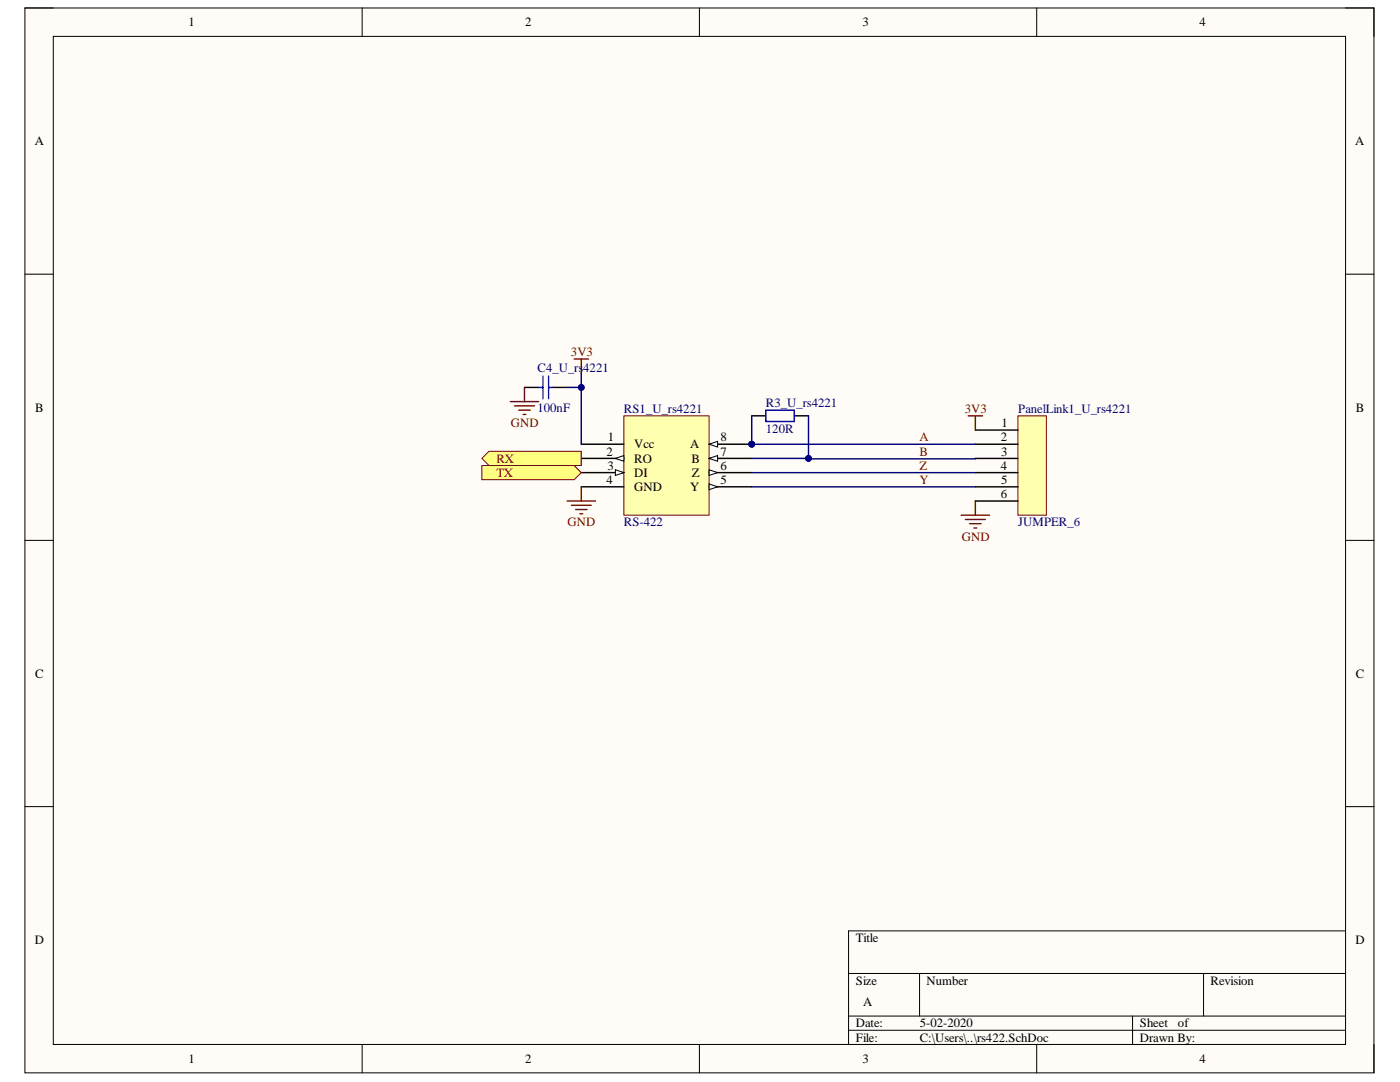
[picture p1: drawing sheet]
<svg xmlns="http://www.w3.org/2000/svg" width="279mm" height="216mm" viewBox="0 0 279 216" stroke-linecap="round" stroke-linejoin="round" font-family="sans-serif">
<path d="M5 1.6h269.2v212.5h-269.2z" fill-rule="evenodd" fill="#fffcf8"/>
<path d="M5 1.6h269.2v212.5h-269.2z" fill="none" stroke="#000" stroke-width=".2"/>
<path d="M10.6 7.3h257.9v201.1h-257.9z" fill-rule="evenodd" fill="#fffcf8"/>
<g fill="none" stroke="#000" stroke-width=".2">
<path d="M5 1.6h5.6M10.6 7.3h257.9v201.1h-257.9zM72.3 1.6v5.7M139.6 1.6v5.7M206.9 1.6v5.7M268.5 1.6h5.7v5.7M5 54.7h5.6M268.5 54.7h5.7M5 107.8h5.6M268.5 107.8h5.7M5 161h5.6M268.5 161h5.7"/>
<path d="M169.3 194.2h99.2M183.5 194.2v8.5M240.2 194.2v8.5M268.5 185.7h-99.2v22.7M72.3 208.4v5.7M139.6 208.4v5.7M169.3 202.7h99.2M169.3 205.6h99.2M206.9 208.4v5.7M226 202.7v5.7M274.2 208.4v5.7"/>
</g>
<path d="M203.2 83h5.6v19.8h-5.6z" fill-rule="evenodd" fill="#ffffb0"/>
<path d="M203.2 83h5.6v19.8h-5.6z" fill="none" stroke="#800000" stroke-width=".2"/>
<path d="M194.7 85.8h8.5M194.7 88.6h8.5M194.7 91.5h8.5M194.7 94.3h8.5M194.7 97.1h8.5M194.7 100h8.5" fill="none" stroke="#000" stroke-width=".29"/>
<path d="M193.2 83h2.9M194.7 83v2.8M194.7 100v2.8M191.8 102.8h5.7M192.7 103.7h3.9M193.5 104.5h2.3M194.4 105.4h.5" fill="none" stroke="#800000" stroke-width=".29"/>
<circle cx="150" cy="88.6" r=".57" fill="#000080"/>
<circle cx="150" cy="88.6" r=".57" fill="none" stroke="#000080" stroke-width=".2"/>
<path d="M124.5 83h17v19.8h-17z" fill-rule="evenodd" fill="#ffffb0"/>
<path d="M124.5 83h17v19.8h-17z" fill="none" stroke="#800000" stroke-width=".2"/>
<path d="M141.5 91.5h8.5" fill="none" stroke="#000" stroke-width=".29"/>
<path d="M141.5 91.5l1.7-.6v1.1z" fill="#f8fcff"/>
<path d="M141.5 91.5l1.7-.6v1.1z" fill="none" stroke="#000" stroke-width=".2"/>
<path d="M116 88.6h8.5M116 91.5h8.5" fill="none" stroke="#000" stroke-width=".29"/>
<path d="M122.8 91.5l1.7-.6v1.1z" fill="#f8fcff"/>
<path d="M122.8 91.5l1.7-.6v1.1z" fill="none" stroke="#000" stroke-width=".2"/>
<path d="M116 94.3h8.5" fill="none" stroke="#000" stroke-width=".29"/>
<path d="M122.8 93.7l1.7 .6-1.7 .6z" fill="#f8fcff"/>
<path d="M122.8 93.7l1.7 .6-1.7 .6z" fill="none" stroke="#000" stroke-width=".2"/>
<path d="M116 97.1h8.5M141.5 97.1h8.5" fill="none" stroke="#000" stroke-width=".29"/>
<path d="M141.5 96.6l1.7 .5-1.7 .6z" fill="#f8fcff"/>
<path d="M141.5 96.6l1.7 .5-1.7 .6z" fill="none" stroke="#000" stroke-width=".2"/>
<path d="M141.5 94.3h8.5" fill="none" stroke="#000" stroke-width=".29"/>
<path d="M141.5 93.7l1.7 .6-1.7 .6z" fill="#f8fcff"/>
<path d="M141.5 93.7l1.7 .6-1.7 .6z" fill="none" stroke="#000" stroke-width=".2"/>
<path d="M141.5 88.6h8.5" fill="none" stroke="#000" stroke-width=".29"/>
<path d="M141.5 88.6l1.7-.5v1.1z" fill="#f8fcff"/>
<path d="M141.5 88.6l1.7-.5v1.1z" fill="none" stroke="#000" stroke-width=".2"/>
<circle cx="150" cy="88.6" r=".57" fill="#000080"/>
<circle cx="150" cy="88.6" r=".57" fill="none" stroke="#000080" stroke-width=".2"/>
<path d="M113.2 100h5.6M116 97.1v2.9M114 100.8h4M114.9 101.7h2.2M115.7 102.5h.6" fill="none" stroke="#800000" stroke-width=".29"/>
<path d="M150 83h2.9M158.5 83h2.9" fill="none" stroke="#000" stroke-width=".29"/>
<path d="M152.9 81.8h5.6v2.3h-5.6z" fill="none" stroke="#00f" stroke-width=".29"/>
<path d="M96.2 91.5l1.4-1.4h18.4v2.8h-18.4z" fill-rule="evenodd" fill="#ffff80"/>
<path d="M96.2 91.5l1.4-1.4h18.4v2.8h-18.4z" fill="none" stroke="#800000" stroke-width=".2"/>
<path d="M96.2 92.9h18.4l1.4 1.4-1.4 1.4h-18.4z" fill-rule="evenodd" fill="#ffff80"/>
<path d="M96.2 92.9h18.4l1.4 1.4-1.4 1.4h-18.4z" fill="none" stroke="#800000" stroke-width=".2"/>
<path d="M104.7 77.3v2.8M114.6 71.6h2.8M116 71.6v2.9M101.8 80.1h5.7M102.7 81h4M103.5 81.8h2.3M104.4 82.7h.6" fill="none" stroke="#800000" stroke-width=".29"/>
<path d="M104.7 77.3h2.8M110.3 77.3h2.9" fill="none" stroke="#000" stroke-width=".29"/>
<path d="M107.5 77.3h.9M108.4 75v4.6M109.5 75v4.6M109.5 77.3h.8" fill="none" stroke="#00f" stroke-width=".29"/>
<path d="M161.4 91.5h33.3" fill="none" stroke="#000080" stroke-width=".29"/>
<circle cx="161.4" cy="91.5" r=".57" fill="#000080"/>
<circle cx="161.4" cy="91.5" r=".57" fill="none" stroke="#000080" stroke-width=".2"/>
<path d="M116 74.5v2.8h-2.8" fill="none" stroke="#000080" stroke-width=".29"/>
<circle cx="116" cy="77.3" r=".57" fill="#000080"/>
<circle cx="116" cy="77.3" r=".57" fill="none" stroke="#000080" stroke-width=".2"/>
<path d="M150 97.1h44.7M150 94.3h44.7M161.4 83v8.5h-11.4" fill="none" stroke="#000080" stroke-width=".29"/>
<circle cx="161.4" cy="91.5" r=".57" fill="#000080"/>
<circle cx="161.4" cy="91.5" r=".57" fill="none" stroke="#000080" stroke-width=".2"/>
<path d="M150 83v5.6h44.7" fill="none" stroke="#000080" stroke-width=".29"/>
<circle cx="150" cy="88.6" r=".57" fill="#000080"/>
<circle cx="150" cy="88.6" r=".57" fill="none" stroke="#000080" stroke-width=".2"/>
<path d="M116 77.3v11.3" fill="none" stroke="#000080" stroke-width=".29"/>
<circle cx="116" cy="77.3" r=".57" fill="#000080"/>
<circle cx="116" cy="77.3" r=".57" fill="none" stroke="#000080" stroke-width=".2"/>
<g font-size="2.5">
<text x="37.6" y="5.3">1</text>
<text x="104.8" y="5.3">2</text>
<text x="172.2" y="5.3">3</text>
<text x="239.4" y="5.3">4</text>
<text x="6.9" y="29">A</text>
<text x="270.4" y="29">A</text>
<text x="7" y="82.1">B</text>
<text x="270.6" y="82.1">B</text>
<text x="121.3" y="88">1</text>
<text x="126.6" y="89.5">Vcc</text>
<text x="137.7" y="89.5">A</text>
<text x="143.8" y="88">8</text>
<text x="199.7" y="88">2</text>
<text x="199.9" y="85.2">1</text>
<text x="121.1" y="90.9">2</text>
<text x="121.2" y="93.7">3</text>
<text x="126.6" y="92.4">RO</text>
<text x="126.6" y="95.1">DI</text>
<text x="138" y="92.4">B</text>
<text x="138.1" y="95.1">Z</text>
<text x="143.8" y="90.9">7</text>
<text x="143.8" y="93.7">6</text>
<text x="199.7" y="93.7">4</text>
<text x="199.8" y="90.9">3</text>
<text x="121.1" y="96.6">4</text>
<text x="126.6" y="98">GND</text>
<text x="137.7" y="98">Y</text>
<text x="143.8" y="96.6">5</text>
<text x="199.7" y="99.4">6</text>
<text x="199.8" y="96.6">5</text>
<text x="7" y="135.2">C</text>
<text x="270.6" y="135.2">C</text>
<text x="6.9" y="188.3">D</text>
<text x="170.8" y="188">Title</text>
<text x="270.5" y="188.3">D</text>
<text x="170.8" y="196.5">Size</text>
<text x="184.9" y="196.5">Number</text>
<text x="241.6" y="196.5">Revision</text>
<text x="172.2" y="200.8">A</text>
<text x="170.8" y="205">Date:</text>
<text x="170.8" y="207.9">File:</text>
<text x="183.6" y="205">5-02-2020</text>
<text x="183.6" y="207.9">C:\Users\..\rs422.SchDoc</text>
<text x="227.5" y="205">Sheet</text>
<text x="227.5" y="207.9">Drawn By:</text>
<text x="235.1" y="205">of</text>
<text x="37.6" y="212.1">1</text>
<text x="104.8" y="212.1">2</text>
<text x="172.2" y="212.1">3</text>
<text x="239.4" y="212.1">4</text>
</g>
<g font-size="2.5" fill="#800000">
<text x="113.9" y="71">3V3</text>
<text x="192.5" y="82.4">3V3</text>
<text x="101.9" y="85.2">GND</text>
<text x="183.5" y="88">A</text>
<text x="99.1" y="92.4">RX</text>
<text x="99.1" y="95.1">TX</text>
<text x="183.5" y="91">B</text>
<text x="183.5" y="93.7">Z</text>
<text x="183.5" y="96.6">Y</text>
<text x="113.3" y="105">GND</text>
<text x="191.9" y="107.9">GND</text>
</g>
<g font-size="2.5" fill="#000080">
<text x="107.3" y="74.2">C4_U_rs</text>
<text x="116.4" y="74.2">4221</text>
<text x="107.3" y="82.1">100nF</text>
<text x="124.5" y="82.4">RS1_U_rs4221</text>
<text x="152.9" y="81.3">R3_U_rs4221</text>
<text x="203.2" y="82.4">PanelLink1_U_rs4221</text>
<text x="152.9" y="86.3">120R</text>
<text x="124.5" y="105">RS-422</text>
<text x="203.2" y="105">JUMPER_6</text>
</g>
</svg>
